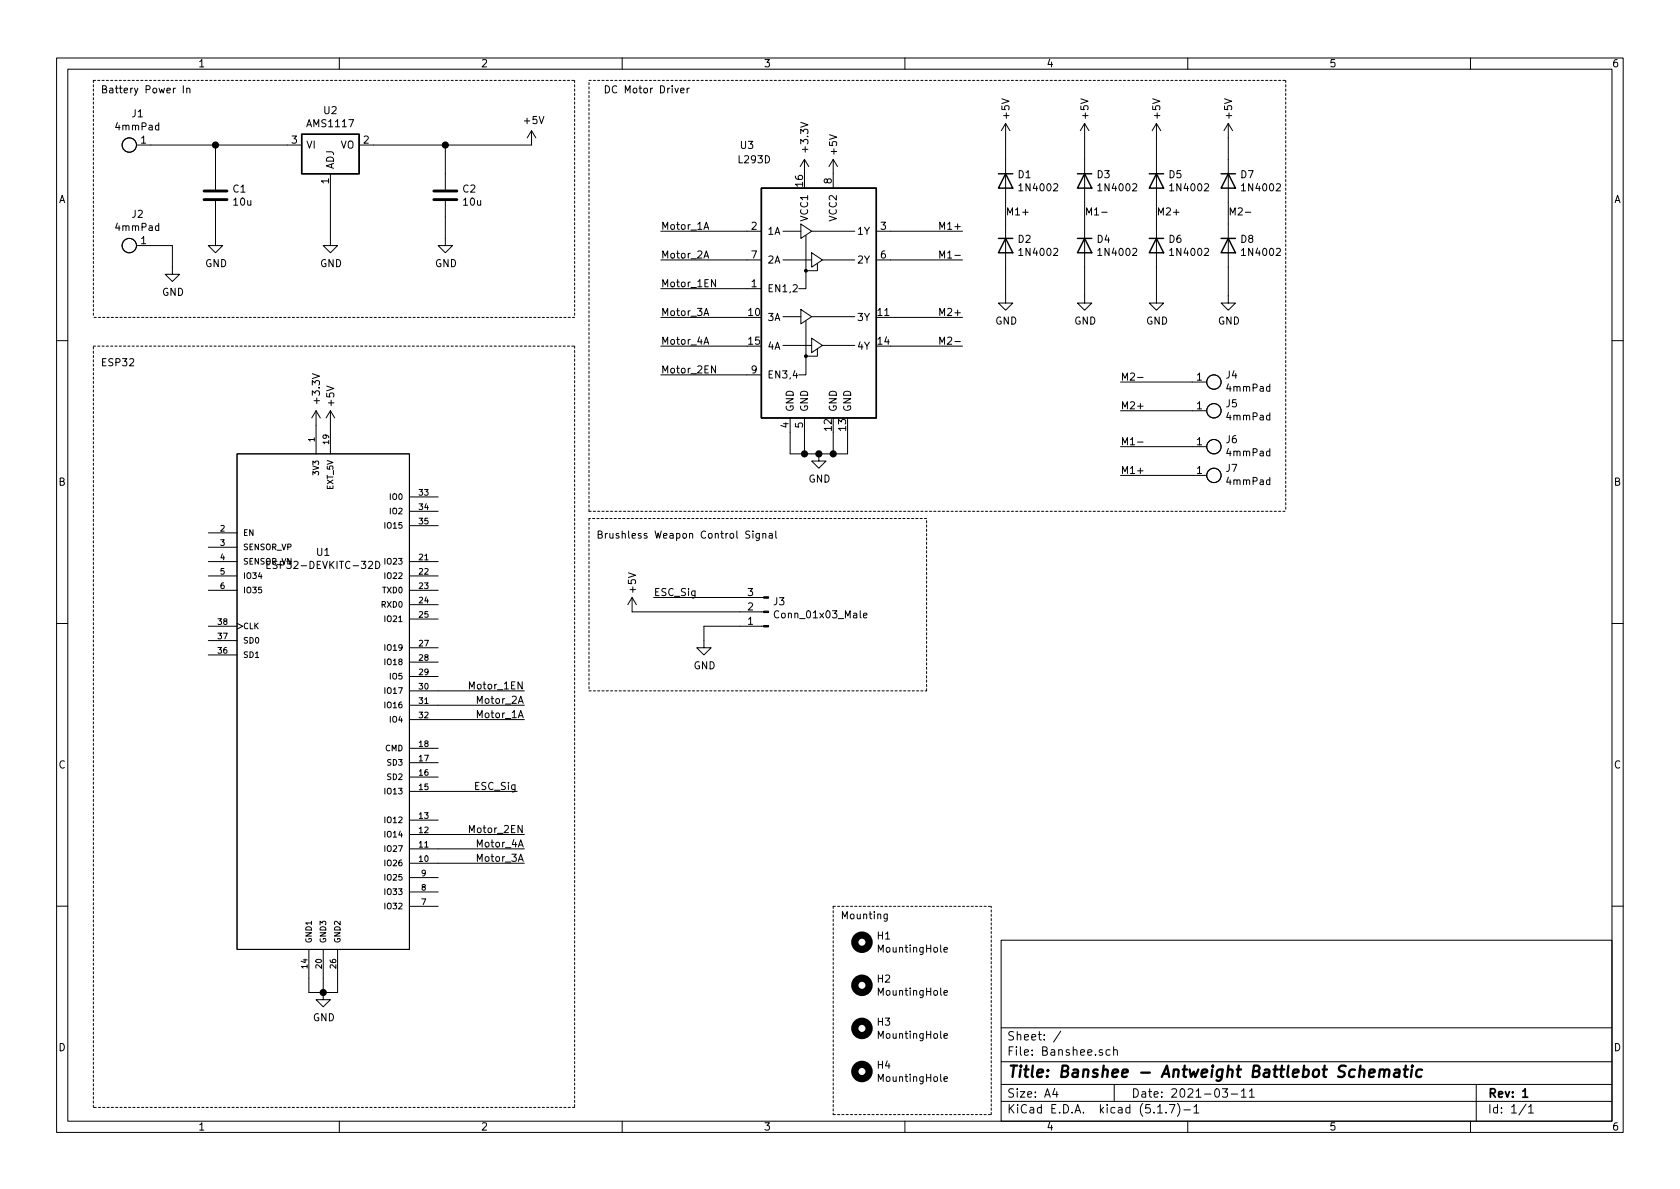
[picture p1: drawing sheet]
EESchema Schematic File Version 4
EELAYER 30 0
EELAYER END
$Descr A4 11693 8268
encoding utf-8
Sheet 1 1
Title "Banshee - Antweight Battlebot Schematic"
Date "2021-03-11"
Rev "1"
Comp ""
Comment1 ""
Comment2 ""
Comment3 ""
Comment4 ""
$EndDescr
$Comp
L customParts:ESP32-DEVKITC-32D U1
U 1 1
P 2250 5000
F 0 "U1" H 2250 6167 50  0000 C CNN
F 1 "ESP32-DEVKITC-32D" H 2250 6076 50  0000 C CNN
F 2 "MODULE_ESP32-DEVKITC-32D" H 2250 5000 50  0001 L BNN
F 3 "" H 2250 5000 50  0001 L BNN
F 4 "4" H 2250 5000 50  0001 L BNN "PARTREV"
F 5 "Espressif Systems" H 2250 5000 50  0001 L BNN "MANUFACTURER"
	1    2250 5000
	1    0    0    -1  
$EndComp
$Comp
L Regulator_Linear:AMS1117 U2
U 1 1
P 2300 1000
F 0 "U2" H 2300 1242 50  0000 C CNN
F 1 "AMS1117" H 2300 1151 50  0000 C CNN
F 2 "Package_TO_SOT_SMD:SOT-223-3_TabPin2" H 2300 1200 50  0001 C CNN
F 3 "http://www.advanced-monolithic.com/pdf/ds1117.pdf" H 2400 750 50  0001 C CNN
	1    2300 1000
	1    0    0    -1  
$EndComp
$Comp
L customParts:4mmPad J1
U 1 1
P 900 1000
F 0 "J1" H 842 785 50  0000 C CNN
F 1 "4mmPad" H 842 876 50  0000 C CNN
F 2 "customFootprints:4mmPad" H 850 1200 50  0001 C CNN
F 3 "" H 850 1200 50  0001 C CNN
	1    900  1000
	-1   0    0    1   
$EndComp
$Comp
L customParts:4mmPad J2
U 1 1
P 900 1700
F 0 "J2" H 842 1485 50  0000 C CNN
F 1 "4mmPad" H 842 1576 50  0000 C CNN
F 2 "customFootprints:4mmPad" H 850 1900 50  0001 C CNN
F 3 "" H 850 1900 50  0001 C CNN
	1    900  1700
	-1   0    0    1   
$EndComp
$Comp
L customParts:4mmPad J4
U 1 1
P 8450 2650
F 0 "J4" H 8528 2701 50  0000 L CNN
F 1 "4mmPad" H 8528 2610 50  0000 L CNN
F 2 "customFootprints:4mmPad" H 8400 2850 50  0001 C CNN
F 3 "" H 8400 2850 50  0001 C CNN
	1    8450 2650
	1    0    0    -1  
$EndComp
$Comp
L customParts:4mmPad J5
U 1 1
P 8450 2850
F 0 "J5" H 8528 2901 50  0000 L CNN
F 1 "4mmPad" H 8528 2810 50  0000 L CNN
F 2 "customFootprints:4mmPad" H 8400 3050 50  0001 C CNN
F 3 "" H 8400 3050 50  0001 C CNN
	1    8450 2850
	1    0    0    -1  
$EndComp
$Comp
L customParts:4mmPad J6
U 1 1
P 8450 3100
F 0 "J6" H 8528 3151 50  0000 L CNN
F 1 "4mmPad" H 8528 3060 50  0000 L CNN
F 2 "customFootprints:4mmPad" H 8400 3300 50  0001 C CNN
F 3 "" H 8400 3300 50  0001 C CNN
	1    8450 3100
	1    0    0    -1  
$EndComp
$Comp
L customParts:4mmPad J7
U 1 1
P 8450 3300
F 0 "J7" H 8528 3351 50  0000 L CNN
F 1 "4mmPad" H 8528 3260 50  0000 L CNN
F 2 "customFootprints:4mmPad" H 8400 3500 50  0001 C CNN
F 3 "" H 8400 3500 50  0001 C CNN
	1    8450 3300
	1    0    0    -1  
$EndComp
Wire Wire Line
	1050 1000 1500 1000
Wire Wire Line
	2600 1000 3100 1000
$Comp
L Device:C C1
U 1 1
P 1500 1350
F 0 "C1" H 1615 1396 50  0000 L CNN
F 1 "10u" H 1615 1305 50  0000 L CNN
F 2 "Capacitor_THT:CP_Radial_D5.0mm_P2.50mm" H 1538 1200 50  0001 C CNN
F 3 "~" H 1500 1350 50  0001 C CNN
	1    1500 1350
	1    0    0    -1  
$EndComp
$Comp
L Device:C C2
U 1 1
P 3100 1350
F 0 "C2" H 3215 1396 50  0000 L CNN
F 1 "10u" H 3215 1305 50  0000 L CNN
F 2 "Capacitor_THT:CP_Radial_D5.0mm_P2.50mm" H 3138 1200 50  0001 C CNN
F 3 "~" H 3100 1350 50  0001 C CNN
	1    3100 1350
	1    0    0    -1  
$EndComp
$Comp
L power:GND #PWR01
U 1 1
P 1200 1850
F 0 "#PWR01" H 1200 1600 50  0001 C CNN
F 1 "GND" H 1205 1677 50  0000 C CNN
F 2 "" H 1200 1850 50  0001 C CNN
F 3 "" H 1200 1850 50  0001 C CNN
	1    1200 1850
	1    0    0    -1  
$EndComp
$Comp
L power:GND #PWR02
U 1 1
P 1500 1650
F 0 "#PWR02" H 1500 1400 50  0001 C CNN
F 1 "GND" H 1505 1477 50  0000 C CNN
F 2 "" H 1500 1650 50  0001 C CNN
F 3 "" H 1500 1650 50  0001 C CNN
	1    1500 1650
	1    0    0    -1  
$EndComp
$Comp
L power:GND #PWR05
U 1 1
P 2300 1650
F 0 "#PWR05" H 2300 1400 50  0001 C CNN
F 1 "GND" H 2305 1477 50  0000 C CNN
F 2 "" H 2300 1650 50  0001 C CNN
F 3 "" H 2300 1650 50  0001 C CNN
	1    2300 1650
	1    0    0    -1  
$EndComp
$Comp
L power:GND #PWR07
U 1 1
P 3100 1650
F 0 "#PWR07" H 3100 1400 50  0001 C CNN
F 1 "GND" H 3105 1477 50  0000 C CNN
F 2 "" H 3100 1650 50  0001 C CNN
F 3 "" H 3100 1650 50  0001 C CNN
	1    3100 1650
	1    0    0    -1  
$EndComp
Wire Wire Line
	3100 1200 3100 1000
Connection ~ 3100 1000
Wire Wire Line
	3100 1000 3700 1000
Wire Wire Line
	3100 1500 3100 1650
Wire Wire Line
	2300 1650 2300 1300
Wire Wire Line
	1500 1200 1500 1000
Connection ~ 1500 1000
Wire Wire Line
	1500 1000 2000 1000
Wire Wire Line
	1500 1500 1500 1650
Wire Wire Line
	1050 1700 1200 1700
Wire Wire Line
	1200 1700 1200 1850
$Comp
L power:+5V #PWR08
U 1 1
P 3700 1000
F 0 "#PWR08" H 3700 850 50  0001 C CNN
F 1 "+5V" H 3715 1173 50  0000 C CNN
F 2 "" H 3700 1000 50  0001 C CNN
F 3 "" H 3700 1000 50  0001 C CNN
	1    3700 1000
	1    0    0    -1  
$EndComp
$Comp
L power:+5V #PWR06
U 1 1
P 2300 2950
F 0 "#PWR06" H 2300 2800 50  0001 C CNN
F 1 "+5V" V 2300 3150 50  0000 C CNN
F 2 "" H 2300 2950 50  0001 C CNN
F 3 "" H 2300 2950 50  0001 C CNN
	1    2300 2950
	1    0    0    -1  
$EndComp
$Comp
L power:+3.3V #PWR03
U 1 1
P 2200 2950
F 0 "#PWR03" H 2200 2800 50  0001 C CNN
F 1 "+3.3V" V 2200 3200 50  0000 C CNN
F 2 "" H 2200 2950 50  0001 C CNN
F 3 "" H 2200 2950 50  0001 C CNN
	1    2200 2950
	1    0    0    -1  
$EndComp
$Comp
L power:GND #PWR04
U 1 1
P 2250 6900
F 0 "#PWR04" H 2250 6650 50  0001 C CNN
F 1 "GND" H 2255 6727 50  0000 C CNN
F 2 "" H 2250 6900 50  0001 C CNN
F 3 "" H 2250 6900 50  0001 C CNN
	1    2250 6900
	1    0    0    -1  
$EndComp
Wire Wire Line
	2150 6800 2150 6900
Wire Wire Line
	2150 6900 2250 6900
Wire Wire Line
	2350 6900 2350 6800
Connection ~ 2250 6900
Wire Wire Line
	2250 6900 2350 6900
Wire Wire Line
	2250 6800 2250 6900
Wire Notes Line
	650  550  4000 550 
Wire Notes Line
	4000 2200 650  2200
Wire Notes Line
	4000 550  4000 2200
Wire Notes Line
	650  550  650  2200
Text Notes 700  650  0    50   ~ 0
Battery Power In\n
$Comp
L Connector:Conn_01x03_Male J3
U 1 1
P 5350 4250
F 0 "J3" H 5322 4182 50  0000 R CNN
F 1 "Conn_01x03_Male" H 5322 4273 50  0000 R CNN
F 2 "Connector_PinHeader_2.54mm:PinHeader_1x03_P2.54mm_Vertical" H 5350 4250 50  0001 C CNN
F 3 "~" H 5350 4250 50  0001 C CNN
	1    5350 4250
	-1   0    0    1   
$EndComp
Wire Wire Line
	6200 1600 6700 1600
Wire Wire Line
	6200 1800 6700 1800
Wire Wire Line
	6200 2200 6700 2200
$Comp
L Driver_Motor:L293D U3
U 1 1
P 5700 2200
F 0 "U3" H 5200 3400 50  0000 C CNN
F 1 "L293D" H 5250 3300 50  0000 C CNN
F 2 "Package_DIP:DIP-16_W7.62mm" H 5950 1450 50  0001 L CNN
F 3 "http://www.ti.com/lit/ds/symlink/l293.pdf" H 5400 2900 50  0001 C CNN
	1    5700 2200
	1    0    0    -1  
$EndComp
Wire Wire Line
	6200 2400 6700 2400
$Comp
L power:GND #PWR012
U 1 1
P 5700 3150
F 0 "#PWR012" H 5700 2900 50  0001 C CNN
F 1 "GND" H 5705 2977 50  0000 C CNN
F 2 "" H 5700 3150 50  0001 C CNN
F 3 "" H 5700 3150 50  0001 C CNN
	1    5700 3150
	1    0    0    -1  
$EndComp
Wire Wire Line
	5500 3000 5500 3150
Wire Wire Line
	5500 3150 5600 3150
Wire Wire Line
	5900 3150 5900 3000
Connection ~ 5700 3150
Wire Wire Line
	5700 3150 5800 3150
Wire Wire Line
	5800 3000 5800 3150
Connection ~ 5800 3150
Wire Wire Line
	5800 3150 5900 3150
Wire Wire Line
	5600 3000 5600 3150
Connection ~ 5600 3150
Wire Wire Line
	5600 3150 5700 3150
$Comp
L power:+3.3V #PWR011
U 1 1
P 5600 1200
F 0 "#PWR011" H 5600 1050 50  0001 C CNN
F 1 "+3.3V" V 5600 1450 50  0000 C CNN
F 2 "" H 5600 1200 50  0001 C CNN
F 3 "" H 5600 1200 50  0001 C CNN
	1    5600 1200
	1    0    0    -1  
$EndComp
$Comp
L power:+5V #PWR013
U 1 1
P 5800 1200
F 0 "#PWR013" H 5800 1050 50  0001 C CNN
F 1 "+5V" V 5800 1400 50  0000 C CNN
F 2 "" H 5800 1200 50  0001 C CNN
F 3 "" H 5800 1200 50  0001 C CNN
	1    5800 1200
	1    0    0    -1  
$EndComp
$Comp
L power:GND #PWR010
U 1 1
P 4900 4450
F 0 "#PWR010" H 4900 4200 50  0001 C CNN
F 1 "GND" H 4905 4277 50  0000 C CNN
F 2 "" H 4900 4450 50  0001 C CNN
F 3 "" H 4900 4450 50  0001 C CNN
	1    4900 4450
	1    0    0    -1  
$EndComp
$Comp
L power:+5V #PWR09
U 1 1
P 4400 4250
F 0 "#PWR09" H 4400 4100 50  0001 C CNN
F 1 "+5V" V 4400 4450 50  0000 C CNN
F 2 "" H 4400 4250 50  0001 C CNN
F 3 "" H 4400 4250 50  0001 C CNN
	1    4400 4250
	1    0    0    -1  
$EndComp
Wire Wire Line
	5150 4150 4550 4150
Text Label 4550 4150 0    50   ~ 0
ESC_Sig
Wire Wire Line
	4400 4250 5150 4250
Wire Wire Line
	4900 4450 4900 4350
Wire Wire Line
	4900 4350 5150 4350
Text Label 3600 5500 2    50   ~ 0
ESC_Sig
Wire Wire Line
	3600 5500 3050 5500
Text Label 4600 1600 0    50   ~ 0
Motor_1A
Text Label 4600 1800 0    50   ~ 0
Motor_2A
Text Label 4600 2000 0    50   ~ 0
Motor_1EN
Text Label 4600 2200 0    50   ~ 0
Motor_3A
Text Label 4600 2400 0    50   ~ 0
Motor_4A
Text Label 4600 2600 0    50   ~ 0
Motor_2EN
Wire Wire Line
	4600 1600 5200 1600
Wire Wire Line
	4600 1800 5200 1800
Wire Wire Line
	4600 2000 5200 2000
Wire Wire Line
	4600 2200 5200 2200
Wire Wire Line
	4600 2400 5200 2400
Wire Wire Line
	4600 2600 5200 2600
Text Label 3650 5000 2    50   ~ 0
Motor_1A
Text Label 3650 4900 2    50   ~ 0
Motor_2A
Text Label 3650 4800 2    50   ~ 0
Motor_1EN
Text Label 3650 6000 2    50   ~ 0
Motor_3A
Text Label 3650 5900 2    50   ~ 0
Motor_4A
Text Label 3650 5800 2    50   ~ 0
Motor_2EN
Wire Wire Line
	3650 5000 3050 5000
Wire Wire Line
	3650 4900 3050 4900
Wire Wire Line
	3650 4800 3050 4800
Wire Wire Line
	3650 6000 3050 6000
Wire Wire Line
	3650 5900 3050 5900
Wire Wire Line
	3650 5800 3050 5800
Wire Notes Line
	650  2400 4000 2400
Wire Notes Line
	4000 2400 4000 7700
Wire Notes Line
	4000 7700 650  7700
Wire Notes Line
	650  7700 650  2400
Wire Notes Line
	8950 550  8950 3550
Wire Notes Line
	4100 3550 4100 550 
Text Label 6700 1600 2    50   ~ 0
M1+
Text Label 6700 1800 2    50   ~ 0
M1-
Text Label 6700 2400 2    50   ~ 0
M2-
Text Label 6700 2200 2    50   ~ 0
M2+
Wire Wire Line
	8300 3300 7800 3300
Wire Wire Line
	8300 3100 7800 3100
Wire Wire Line
	8300 2850 7800 2850
Wire Wire Line
	8300 2650 7800 2650
Text Label 7800 3300 0    50   ~ 0
M1+
Text Label 7800 3100 0    50   ~ 0
M1-
Text Label 7800 2650 0    50   ~ 0
M2-
Text Label 7800 2850 0    50   ~ 0
M2+
$Comp
L Device:D D1
U 1 1
P 7000 1250
F 0 "D1" V 6954 1330 50  0000 L CNN
F 1 "1N4002" V 7045 1330 50  0000 L CNN
F 2 "Diode_THT:D_A-405_P12.70mm_Horizontal" H 7000 1250 50  0001 C CNN
F 3 "~" H 7000 1250 50  0001 C CNN
	1    7000 1250
	0    1    1    0   
$EndComp
$Comp
L power:+5V #PWR014
U 1 1
P 7000 950
F 0 "#PWR014" H 7000 800 50  0001 C CNN
F 1 "+5V" V 7000 1150 50  0000 C CNN
F 2 "" H 7000 950 50  0001 C CNN
F 3 "" H 7000 950 50  0001 C CNN
	1    7000 950 
	1    0    0    -1  
$EndComp
$Comp
L power:GND #PWR015
U 1 1
P 7000 2050
F 0 "#PWR015" H 7000 1800 50  0001 C CNN
F 1 "GND" H 7005 1877 50  0000 C CNN
F 2 "" H 7000 2050 50  0001 C CNN
F 3 "" H 7000 2050 50  0001 C CNN
	1    7000 2050
	1    0    0    -1  
$EndComp
$Comp
L Device:D D2
U 1 1
P 7000 1700
F 0 "D2" V 6954 1780 50  0000 L CNN
F 1 "1N4002" V 7045 1780 50  0000 L CNN
F 2 "Diode_THT:D_A-405_P12.70mm_Horizontal" H 7000 1700 50  0001 C CNN
F 3 "~" H 7000 1700 50  0001 C CNN
	1    7000 1700
	0    1    1    0   
$EndComp
Wire Wire Line
	7000 950  7000 1100
Wire Wire Line
	7000 1400 7000 1550
Wire Wire Line
	7000 1850 7000 2050
$Comp
L Device:D D3
U 1 1
P 7550 1250
F 0 "D3" V 7504 1330 50  0000 L CNN
F 1 "1N4002" V 7595 1330 50  0000 L CNN
F 2 "Diode_THT:D_A-405_P12.70mm_Horizontal" H 7550 1250 50  0001 C CNN
F 3 "~" H 7550 1250 50  0001 C CNN
	1    7550 1250
	0    1    1    0   
$EndComp
$Comp
L power:+5V #PWR016
U 1 1
P 7550 950
F 0 "#PWR016" H 7550 800 50  0001 C CNN
F 1 "+5V" V 7550 1150 50  0000 C CNN
F 2 "" H 7550 950 50  0001 C CNN
F 3 "" H 7550 950 50  0001 C CNN
	1    7550 950 
	1    0    0    -1  
$EndComp
$Comp
L power:GND #PWR017
U 1 1
P 7550 2050
F 0 "#PWR017" H 7550 1800 50  0001 C CNN
F 1 "GND" H 7555 1877 50  0000 C CNN
F 2 "" H 7550 2050 50  0001 C CNN
F 3 "" H 7550 2050 50  0001 C CNN
	1    7550 2050
	1    0    0    -1  
$EndComp
$Comp
L Device:D D4
U 1 1
P 7550 1700
F 0 "D4" V 7504 1780 50  0000 L CNN
F 1 "1N4002" V 7595 1780 50  0000 L CNN
F 2 "Diode_THT:D_A-405_P12.70mm_Horizontal" H 7550 1700 50  0001 C CNN
F 3 "~" H 7550 1700 50  0001 C CNN
	1    7550 1700
	0    1    1    0   
$EndComp
Wire Wire Line
	7550 950  7550 1100
Wire Wire Line
	7550 1400 7550 1550
Wire Wire Line
	7550 1850 7550 2050
$Comp
L Device:D D5
U 1 1
P 8050 1250
F 0 "D5" V 8004 1330 50  0000 L CNN
F 1 "1N4002" V 8095 1330 50  0000 L CNN
F 2 "Diode_THT:D_A-405_P12.70mm_Horizontal" H 8050 1250 50  0001 C CNN
F 3 "~" H 8050 1250 50  0001 C CNN
	1    8050 1250
	0    1    1    0   
$EndComp
$Comp
L power:+5V #PWR018
U 1 1
P 8050 950
F 0 "#PWR018" H 8050 800 50  0001 C CNN
F 1 "+5V" V 8050 1150 50  0000 C CNN
F 2 "" H 8050 950 50  0001 C CNN
F 3 "" H 8050 950 50  0001 C CNN
	1    8050 950 
	1    0    0    -1  
$EndComp
$Comp
L power:GND #PWR019
U 1 1
P 8050 2050
F 0 "#PWR019" H 8050 1800 50  0001 C CNN
F 1 "GND" H 8055 1877 50  0000 C CNN
F 2 "" H 8050 2050 50  0001 C CNN
F 3 "" H 8050 2050 50  0001 C CNN
	1    8050 2050
	1    0    0    -1  
$EndComp
$Comp
L Device:D D6
U 1 1
P 8050 1700
F 0 "D6" V 8004 1780 50  0000 L CNN
F 1 "1N4002" V 8095 1780 50  0000 L CNN
F 2 "Diode_THT:D_A-405_P12.70mm_Horizontal" H 8050 1700 50  0001 C CNN
F 3 "~" H 8050 1700 50  0001 C CNN
	1    8050 1700
	0    1    1    0   
$EndComp
Wire Wire Line
	8050 950  8050 1100
Wire Wire Line
	8050 1400 8050 1550
Wire Wire Line
	8050 1850 8050 2050
$Comp
L Device:D D7
U 1 1
P 8550 1250
F 0 "D7" V 8504 1330 50  0000 L CNN
F 1 "1N4002" V 8595 1330 50  0000 L CNN
F 2 "Diode_THT:D_A-405_P12.70mm_Horizontal" H 8550 1250 50  0001 C CNN
F 3 "~" H 8550 1250 50  0001 C CNN
	1    8550 1250
	0    1    1    0   
$EndComp
$Comp
L power:+5V #PWR020
U 1 1
P 8550 950
F 0 "#PWR020" H 8550 800 50  0001 C CNN
F 1 "+5V" V 8550 1150 50  0000 C CNN
F 2 "" H 8550 950 50  0001 C CNN
F 3 "" H 8550 950 50  0001 C CNN
	1    8550 950 
	1    0    0    -1  
$EndComp
$Comp
L power:GND #PWR021
U 1 1
P 8550 2050
F 0 "#PWR021" H 8550 1800 50  0001 C CNN
F 1 "GND" H 8555 1877 50  0000 C CNN
F 2 "" H 8550 2050 50  0001 C CNN
F 3 "" H 8550 2050 50  0001 C CNN
	1    8550 2050
	1    0    0    -1  
$EndComp
$Comp
L Device:D D8
U 1 1
P 8550 1700
F 0 "D8" V 8504 1780 50  0000 L CNN
F 1 "1N4002" V 8595 1780 50  0000 L CNN
F 2 "Diode_THT:D_A-405_P12.70mm_Horizontal" H 8550 1700 50  0001 C CNN
F 3 "~" H 8550 1700 50  0001 C CNN
	1    8550 1700
	0    1    1    0   
$EndComp
Wire Wire Line
	8550 950  8550 1100
Wire Wire Line
	8550 1400 8550 1550
Wire Wire Line
	8550 1850 8550 2050
Text Label 8550 1500 0    50   ~ 0
M2-
Text Label 8050 1500 0    50   ~ 0
M2+
Text Label 7550 1500 0    50   ~ 0
M1-
Text Label 7000 1500 0    50   ~ 0
M1+
Wire Notes Line
	4100 550  8950 550 
Wire Notes Line
	4100 3550 8950 3550
Text Notes 4200 650  0    50   ~ 0
DC Motor Driver
Text Notes 4150 3750 0    50   ~ 0
Brushless Weapon Control Signal\n
Wire Notes Line
	4100 3600 4100 4800
Wire Notes Line
	4100 4800 6450 4800
Wire Notes Line
	6450 4800 6450 3600
Wire Notes Line
	6450 3600 4100 3600
$Comp
L Mechanical:MountingHole H1
U 1 1
P 6000 6550
F 0 "H1" H 6100 6596 50  0000 L CNN
F 1 "MountingHole" H 6100 6505 50  0000 L CNN
F 2 "MountingHole:MountingHole_3.2mm_M3_Pad" H 6000 6550 50  0001 C CNN
F 3 "~" H 6000 6550 50  0001 C CNN
	1    6000 6550
	1    0    0    -1  
$EndComp
$Comp
L Mechanical:MountingHole H2
U 1 1
P 6000 6850
F 0 "H2" H 6100 6896 50  0000 L CNN
F 1 "MountingHole" H 6100 6805 50  0000 L CNN
F 2 "MountingHole:MountingHole_3.2mm_M3_Pad" H 6000 6850 50  0001 C CNN
F 3 "~" H 6000 6850 50  0001 C CNN
	1    6000 6850
	1    0    0    -1  
$EndComp
$Comp
L Mechanical:MountingHole H3
U 1 1
P 6000 7150
F 0 "H3" H 6100 7196 50  0000 L CNN
F 1 "MountingHole" H 6100 7105 50  0000 L CNN
F 2 "MountingHole:MountingHole_3.2mm_M3_Pad" H 6000 7150 50  0001 C CNN
F 3 "~" H 6000 7150 50  0001 C CNN
	1    6000 7150
	1    0    0    -1  
$EndComp
$Comp
L Mechanical:MountingHole H4
U 1 1
P 6000 7450
F 0 "H4" H 6100 7496 50  0000 L CNN
F 1 "MountingHole" H 6100 7405 50  0000 L CNN
F 2 "MountingHole:MountingHole_3.2mm_M3_Pad" H 6000 7450 50  0001 C CNN
F 3 "~" H 6000 7450 50  0001 C CNN
	1    6000 7450
	1    0    0    -1  
$EndComp
Text Notes 700  2550 0    50   ~ 0
ESP32
Text Notes 5850 6400 0    50   ~ 0
Mounting
Wire Notes Line
	5800 6300 5800 7750
Wire Notes Line
	5800 7750 6900 7750
Wire Notes Line
	6900 7750 6900 6300
Wire Notes Line
	5800 6300 6900 6300
$EndSCHEMATC
